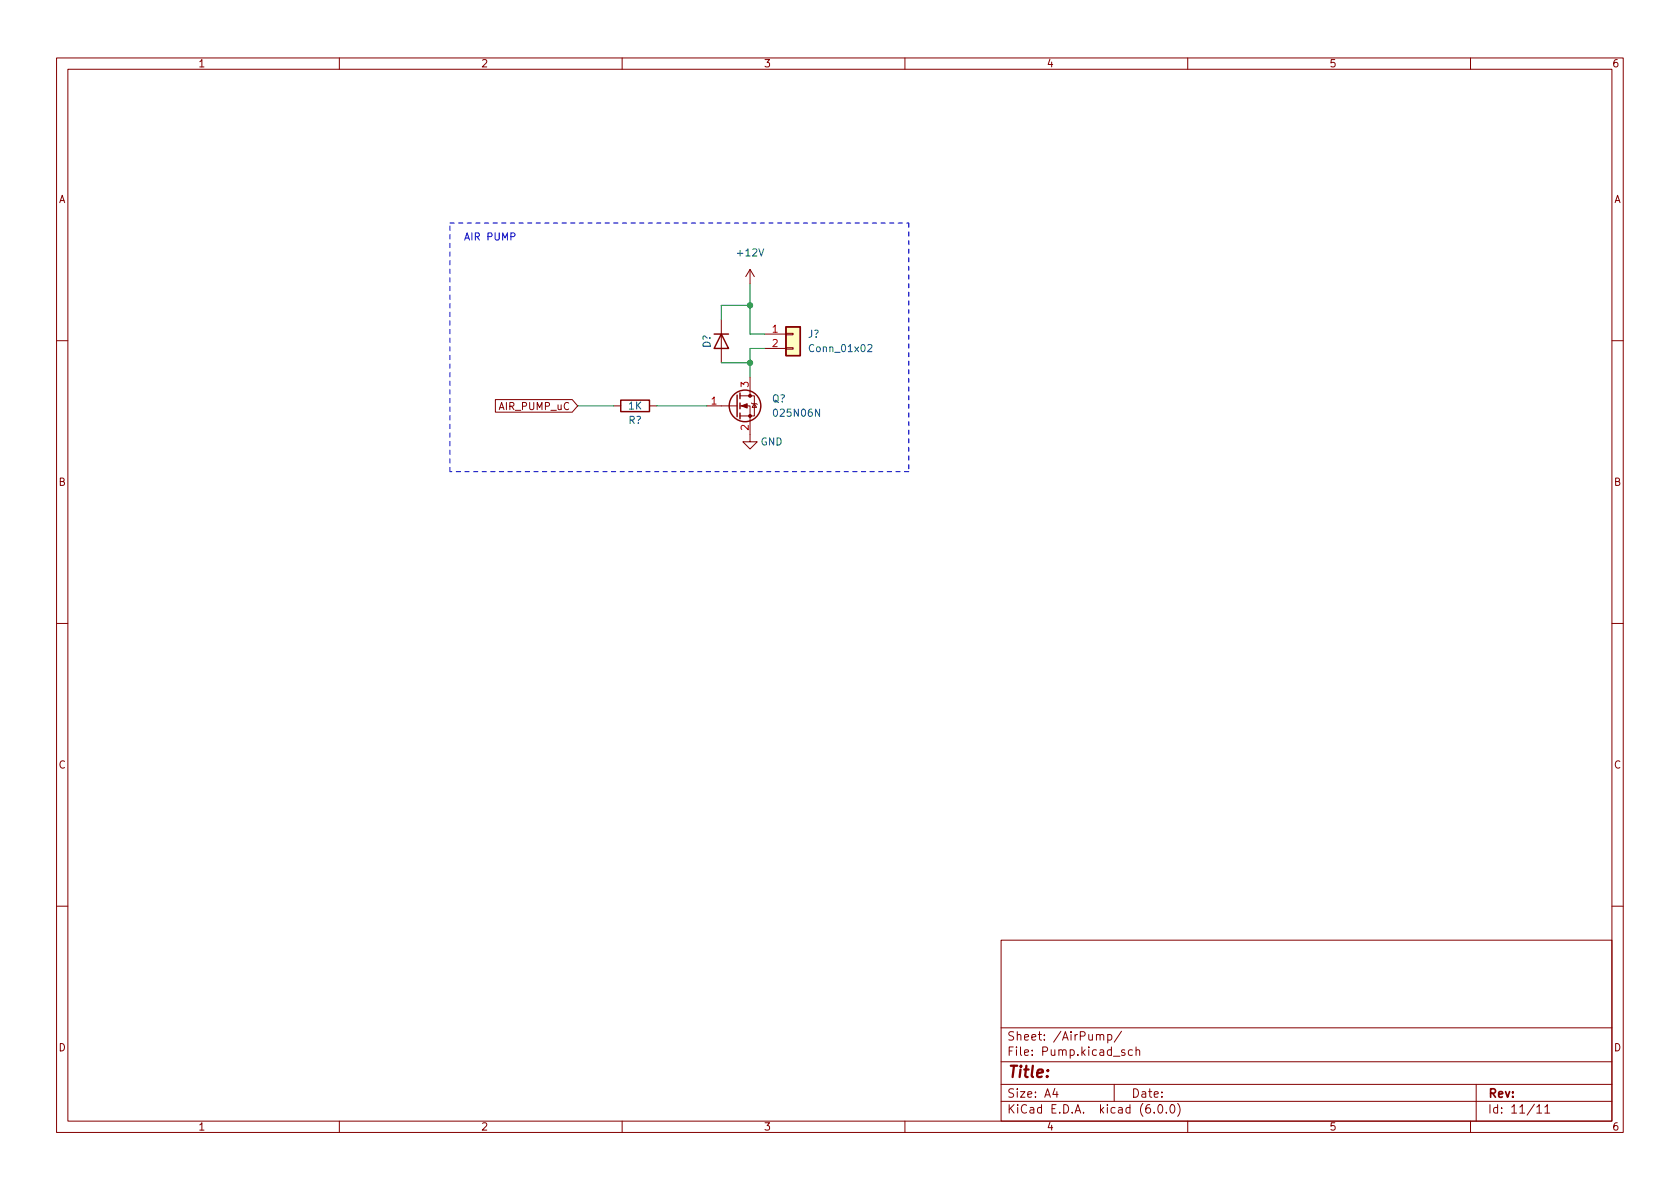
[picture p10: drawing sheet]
<svg xmlns="http://www.w3.org/2000/svg" width="297mm" height="210mm" viewBox="0 0 297 210" stroke-linecap="round" stroke-linejoin="round" font-family="sans-serif">
<g fill="none" stroke="#840000" stroke-width=".18">
<path d="M10 10.2h277v190.1h-277zM12 12.2h273v186.1h-273zM60 10.2v2M110 10.2v2M160 10.2v2M210 10.2v2M260 10.2v2M127.5 56.5v7.7M132.6 47.6l-.7 1.3M132.6 47.6v2.6M132.6 47.6l.8 1.3M135.2 59.1h3.8"/>
<path d="M139 58.9h1.2v.3h-1.2zM10 60.2h2M87.6 70.7h13.6l.9 1.1-.9 1.1h-13.6zM108.5 71.8h1.3M114.8 71.8h1.3M125 71.8h5.3M130.8 71.8h1.8v6.3h1.3l-1.3 1.3-1.3-1.3h1.3M130.8 70h2.6v3.6h-2.6M132.6 66.7v3.3M132.9 71.3l.1 .1h.8l.1 .1M133.4 71.4l.4 .6h-.8zM135.2 61.6h3.8"/>
<path d="M139 61.5h1.2v.2h-1.2zM285 60.2h2M10 110.2h2M285 110.2h2M10 160.2h2M177 166.3h108v32h-108zM285 160.2h2M60 198.3v2M110 198.3v2M160 198.3v2M177 194.8h108M177 191.8h108"/>
<path d="M177 187.8h108M177 181.8h108M186.5 192.5l-.4 1h1M186.9 193v1M194.5 183.1l.2-.2 .4 .1v.9M195.9 183l.4-.1 .3 .3v.4l-.2 .3h-.5M195.9 182.9v1.5M197 191.8v3M198.3 182.4l-1.3 1.9M198.9 185.7l-.4-.1-.2 .2 .1 .3 .5 .1v.4h-.6M200.2 185.7l-.4-.1-.3 .3v.4l.1 .3h.6M200.9 185.8l.2-.2 .3 .1 .1 .9"/>
<path d="M200.9 185.1v1.5M204.1 196.7v.1M204.9 195.4l.2-.1a.81 .81 0 0 1 .6 .7 .81 .81 0 0 1-.3 .8h-.2a.81 .81 0 0 1-.6-.6 .81 .81 0 0 1 .3-.8zM206.2 196.7v.1M207.1 195.4l.1-.1a.81 .81 0 0 1 .6 .7 .81 .81 0 0 1-.3 .8h-.1a.81 .81 0 0 1-.6-.6 .81 .81 0 0 1 .3-.8zM208.2 195.1a1.72 1.72 0 0 1 0 2.3M210 198.3v2M260 198.3v2M261 191.8v6.5M271.7 195.8l.5-.5v1.5M271.7 196.8h.9M273.1 195.8l.5-.5v1.5"/>
<path d="M273.1 196.8h.9"/>
</g>
<g fill="none" stroke="#840000" stroke-width=".25">
<path d="M126.3 59.1h2.5M127.5 59.1l1.3 2.5h-2.5zM139 57.8h2.5v5.1h-2.5zM109.8 70.8h5v2h-5zM130.3 69.9v3.8M130.8 69.5v1M130.8 71.3v1M130.8 73v1.1"/>
<circle cx="131.7" cy="71.8" r="2.79"/>
</g>
<g fill="#840000" stroke="#840000" stroke-width=".18">
<path d="M131.1 71.8l1-.4v.8z"/>
<circle cx="132.6" cy="73.6" r=".25"/>
<circle cx="132.6" cy="70" r=".25"/>
</g>
<path d="M139 57.8h2.5v5.1h-2.5z" fill="#ffffc2" stroke="#ffffc2" stroke-width=".18"/>
<path d="M153.4 61l.5-.1 .3 .4-.8 .9h.8" fill="none" stroke="#006464" stroke-width=".18"/>
<path d="M79.6 39.4h81.1M160.7 39.5v43.9M79.6 83.4v-44M160.7 83.4h-81.1" fill="none" stroke="#0000c2" stroke-width=".18" stroke-dasharray=".8 .8"/>
<path d="M132.6 50.2v8.9h2.6M132.6 54h-5.1v2.5M102.1 71.8h6.4M116.1 71.8h8.9M127.5 64.2h5.1M135.2 61.6h-2.6v5.1" fill="none" stroke="#009600" stroke-width=".18"/>
<g fill="#009600" stroke="#009600" stroke-width=".18">
<circle cx="132.6" cy="54" r=".46"/>
<circle cx="132.6" cy="64.2" r=".46"/>
</g>
<text font-size="2.8" fill="#840000" x="178" y="190.6">Title:</text>
<g font-size="2.1" fill="#840000">
<text x="178" y="184">Sheet: /AirPump/</text>
<text x="178" y="186.7">File: Pump.kicad_sch</text>
<text x="178" y="196.9">KiCad E.D.A. kicad (6.0.0)</text>
<text x="178" y="194.1">Size: A4</text>
<text x="200" y="194.1">Date:</text>
<text x="263" y="194.1">Rev:</text>
<text x="263" y="196.9">Id: 11/11</text>
</g>
<g font-size="1.8" fill="#840000">
<text x="35" y="11.9">1</text>
<text x="85" y="11.9">2</text>
<text x="135" y="11.9">3</text>
<text x="185" y="11.9">4</text>
<text x="235" y="11.9">5</text>
<text x="285" y="11.9">6</text>
<text x="10.3" y="35.9">A</text>
<text x="285.3" y="35.9">A</text>
<text x="88.4" y="72.5">AIR_PUMP_uC</text>
<text x="10.3" y="85.9">B</text>
<text x="285.3" y="85.9">B</text>
<text x="10.3" y="135.9">C</text>
<text x="285.3" y="135.9">C</text>
<text x="10.3" y="185.9">D</text>
<text x="285.3" y="185.9">D</text>
<text x="35" y="199.9">1</text>
<text x="85" y="199.9">2</text>
<text x="135" y="199.9">3</text>
<text x="185" y="199.9">4</text>
<text x="235" y="199.9">5</text>
<text x="285" y="199.9">6</text>
</g>
<text font-size="1.8" fill="#0000c2" x="82" y="42.5">AIR PUMP</text>
<g font-size="1.8" fill="#006464">
<text x="130.5" y="45.3">+12V</text>
<text x="142.8" y="59.7">J?</text>
<text x="125.6" y="61.5" transform="rotate(-90 125.6 61.5)">D?</text>
<text x="143.4" y="62.2">Conn_01x02</text>
<text x="136.5" y="71.1">Q?</text>
<text x="111.1" y="74.9">R?</text>
<text x="111.2" y="72.4">1K</text>
<text x="137.1" y="73.7">025N06N</text>
<text x="134.5" y="78.8">GND</text>
</g>
<g font-size="1.8" fill="#a90000">
<text x="136.6" y="58.8">1</text>
<text x="136.6" y="61.4">2</text>
<text x="125.8" y="71.5">1</text>
<text x="132.4" y="68.5" transform="rotate(-90 132.4 68.5)">3</text>
<text x="132.4" y="76.1" transform="rotate(-90 132.4 76.1)">2</text>
</g>
</svg>
